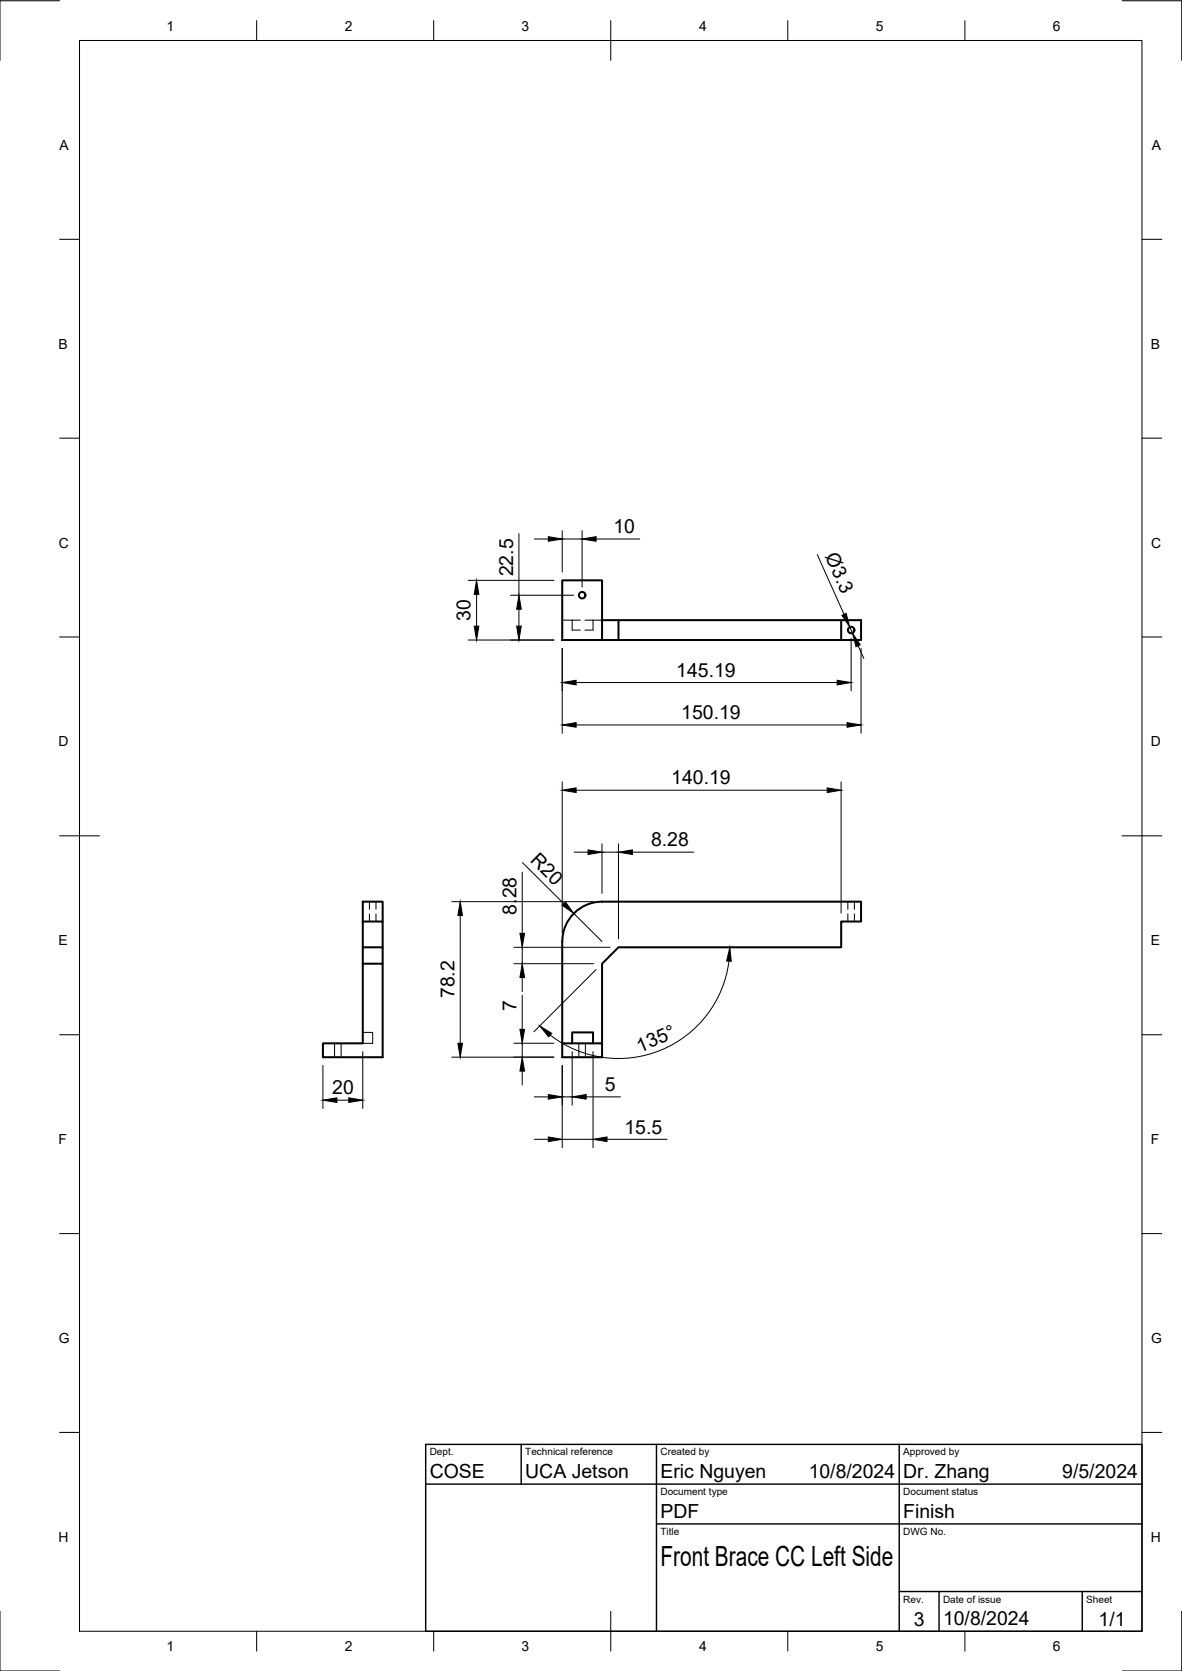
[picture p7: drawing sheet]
<svg xmlns="http://www.w3.org/2000/svg" width="297mm" height="420mm" viewBox="0 0 297 420" stroke-linecap="round" stroke-linejoin="round" font-family="sans-serif">
<!-- layer: Visible -->
<g fill="none" stroke="#000" stroke-width=".51">
<path d="M141.3 145.9h10v15h-10zM151.3 155.9h65.1v5h-5M155.4 155.9v5h-4.1M211.4 155.9v5h-56M91.2 238.2h5v4.1M91.2 231.7h5v6.5M96.2 231.7v-5h-5v35.6h-10v3.5h15v-23.5h-5M141.3 262.3h10v3.5h-10v-29.1a10 10 0 0 1 10-10h65.1v5h-5v6.5h-56l-4.1 4.1v20M143.8 262.3v-2.7h5.2v2.7"/>
<circle cx="146.3" cy="149.7" r=".81"/>
<circle cx="213.9" cy="158.4" r=".81"/>
</g>
<!-- layer: Hidden -->
<g fill="none" stroke="#000" stroke-width=".25">
<path d="M141.3 155.9h4.5M143.8 155.9v2.5h2M147 155.9h4.3M149 155.9v2.5h-2M92.8 226.7v1.9M92.8 229.8v1.9M94.5 226.7v1.9M94.5 229.8v1.9M213.1 226.7v1.9M213.1 229.8v1.9M214.7 226.7v1.9M214.7 229.8v1.9"/>
<path d="M91.2 259.6h2.5v2.7h-2.5M84.1 262.3v3.5M85.7 262.3v3.5M145.5 262.3v3.5M147.1 262.3v3.5"/>
</g>
<!-- layer: BORDER -->
<g fill="none" stroke="#000" stroke-width=".25">
<path d="M15 .2h-15v15M20 10.2h267v400h-267zM64.5 5.2v5M109 5.2v5M153.5 5.2v10M198 5.2v5M242.5 5.2v5M282 .2h15v15M15 60.2h5M287 60.2h5M15 110.2h5M287 110.2h5"/>
<path d="M15 160.2h5M287 160.2h5M15 210.2h10M282 210.2h10M15 260.2h5M287 260.2h5M15 310.2h5M287 310.2h5M15 360.2h5M287 360.2h5M0 405.2v15h15M64.5 410.2v5"/>
<path d="M109 410.2v5M153.5 405.2v10M198 410.2v5M242.5 410.2v5M297 405.2v15h-15"/>
</g>
<!-- layer: TITLEBLOCK -->
<path d="M107 363.2h180v47h-180zM107 373.2h180M131 363.2v10M165 363.2v47M226 363.2v47M165 383.2h122M226 400.2h61M236 400.2v10M272 400.2v10" fill="none" stroke="#000" stroke-width=".36"/>
<!-- layer: FD_Dimensions -->
<g fill="none" stroke="#000" stroke-width=".25">
<path d="M130.4 134.2v15.5M134.3 135.5h3.5M141.3 133.4v10.4M141.3 135.5h5M146.3 133.4v14.2M149.8 135.5h11M205.4 139.4l6.7 15.1M117.6 145.9h21.6M119.8 149.4v8M128.3 149.7h15.9M130.4 153.2v4.2M213.6 157.7l.6 1.5"/>
<path d="M117.6 160.9h21.6M141.3 163v21.4M144.8 171.6h65.6M213.9 160.5v13.2M215.6 162.4l1.5 3.2M216.4 163v21.4M141.3 196.6v38M144.8 182.3h68.1M144.8 198.7h63.1M211.4 196.6v33M131.2 219.3v15.4M131.3 216.9l10.4 10.3"/>
<path d="M144.3 214.3h3.5M151.3 212.2v12.4M151.3 214.3h4.1M155.4 212.2v23.9M158.9 214.3h15.4M113.6 226.7h35.6M115.7 230.2v32.1M129.1 238.2h24.2M131.2 238.2v4.1M144.2 229.7l7.1 7M129.1 242.3h20.1M131.2 245.8v3.5"/>
<path d="M131.2 250.3v8.5M149.8 243.8l-15.6 15.6M183.2 241.7a28 28 0 0 1-44.9 18.6M81.2 267.9v10.8M84.7 276.6h3M91.2 264.4v14.3M113.6 265.8h25.6M129.1 262.3h10.1M131.2 262.3v3.5M131.2 269.3v3.5M134.3 275.8h3.5M141.3 267.9v20.7"/>
<path d="M141.3 275.8h2.5M143.8 264.4v13.5M147.3 275.8h8.6M149 264.4v24.2M134.3 286.5h3.5M141.3 286.5h7.7M152.5 286.5h15.1"/>
</g>
<g fill="#000" stroke="#000" stroke-width=".25">
<path d="M137.8 134.9l3.5 .6-3.5 .6zM146.3 135.5l3.5-.6v1.2zM119.2 157.4h1.1l-.5 3.5zM119.8 145.9l.5 3.5h-1.1zM129.8 157.4h1.2l-.6 3.5zM130.4 149.7l.6 3.5h-1.2zM211.6 154.7l1-.5 1 3.5zM141.3 171.6l3.5-.6v1.2zM210.4 171l3.5 .6-3.5 .6zM214.2 159.2l2 2.9-1.1 .5zM141.3 182.3l3.5-.6v1.2zM141.3 198.7l3.5-.6v1.2z"/>
<path d="M207.9 198.1l3.5 .6-3.5 .6zM212.9 181.7l3.5 .6-3.5 .6zM147.8 213.7l3.5 .6-3.5 .6zM155.4 214.3l3.5-.6v1.2zM115.7 226.7l.5 3.5h-1.1zM130.7 234.7h1.1l-.6 3.5zM141.3 227.6l.8-.8 2.1 2.9zM131.2 242.3l.6 3.5h-1.1zM130.7 258.8h1.1l-.6 3.5zM183.4 238.2l.4 3.5-1.2-.1zM81.2 276.6l3.5-.6v1.2zM87.7 276l3.5 .6-3.5 .6z"/>
<path d="M115.1 262.3h1.1l-.5 3.5zM131.2 265.8l.6 3.5h-1.1zM137.8 275.2l3.5 .6-3.5 .6zM135.6 258l3.1 1.8-.8 .9zM143.8 275.8l3.5-.6v1.2zM137.8 285.9l3.5 .6-3.5 .5zM149 286.5l3.5-.6v1.1z"/>
</g>
<text font-size="7" x="166" y="393.7">Front Brace CC Left Side</text>
<g font-size="4.9">
<text x="154.2" y="134.1">10</text>
<text x="207.3" y="139.9" transform="rotate(66 207.3 139.9)">Ø3.3</text>
<text x="128.9" y="144.9" transform="rotate(-90 128.9 144.9)">22.5</text>
<text x="118.3" y="156.1" transform="rotate(-90 118.3 156.1)">30</text>
<text x="169.9" y="170.2">145.19</text>
<text x="171.2" y="180.8">150.19</text>
<text x="168.7" y="197.2">140.19</text>
<text x="163.6" y="212.8">8.28</text>
<text x="133" y="216.6" transform="rotate(45 133 216.6)">R20</text>
<text x="129.8" y="230" transform="rotate(-90 129.8 230)">8.28</text>
<text x="114.2" y="251" transform="rotate(-90 114.2 251)">78.2</text>
<text x="129.8" y="254.1" transform="rotate(-90 129.8 254.1)">7</text>
<text x="160.8" y="264.6" transform="rotate(-22 160.8 264.6)">135°</text>
<text x="83.5" y="275.2">20</text>
<text x="152" y="274.3">5</text>
<text x="156.9" y="285">15.5</text>
<text x="108" y="371.7">COSE</text>
<text x="132" y="371.7">UCA Jetson</text>
<text x="166" y="371.7">Eric Nguyen</text>
<text x="203.2" y="371.7">10/8/2024</text>
<text x="227" y="371.7">Dr. Zhang</text>
<text x="267" y="371.7">9/5/2024</text>
<text x="166" y="381.7">PDF</text>
<text x="227" y="381.7">Finish</text>
<text x="229.6" y="408.8">3</text>
<text x="237" y="408.7">10/8/2024</text>
<text x="276.1" y="408.8">1/1</text>
</g>
<g font-size="3.5">
<text x="41.9" y="7.7">1</text>
<text x="86.6" y="7.7">2</text>
<text x="131.1" y="7.7">3</text>
<text x="175.7" y="7.7">4</text>
<text x="220.1" y="7.7">5</text>
<text x="264.6" y="7.7">6</text>
<text x="15" y="37.7">A</text>
<text x="289.5" y="37.7">A</text>
<text x="14.7" y="87.7">B</text>
<text x="289.2" y="87.7">B</text>
<text x="14.8" y="137.7">C</text>
<text x="289.3" y="137.7">C</text>
<text x="14.7" y="187.7">D</text>
<text x="289.2" y="187.7">D</text>
<text x="14.7" y="237.7">E</text>
<text x="289.2" y="237.7">E</text>
<text x="14.7" y="287.7">F</text>
<text x="289.2" y="287.7">F</text>
<text x="14.8" y="337.7">G</text>
<text x="289.3" y="337.7">G</text>
<text x="14.7" y="387.7">H</text>
<text x="289.2" y="387.7">H</text>
<text x="41.9" y="415.2">1</text>
<text x="86.6" y="415.2">2</text>
<text x="131.1" y="415.2">3</text>
<text x="175.7" y="415.2">4</text>
<text x="220.1" y="415.2">5</text>
<text x="264.6" y="415.2">6</text>
</g>
<g font-size="2.5">
<text x="108" y="366">Dept.</text>
<text x="132" y="366">Technical reference</text>
<text x="166" y="366">Created by</text>
<text x="227" y="366">Approved by</text>
<text x="166" y="376">Document type</text>
<text x="227" y="376">Document status</text>
<text x="166" y="386">Title</text>
<text x="227" y="386">DWG No.</text>
<text x="227" y="403">Rev.</text>
<text x="237" y="403">Date of issue</text>
<text x="273" y="403">Sheet</text>
</g>
</svg>
